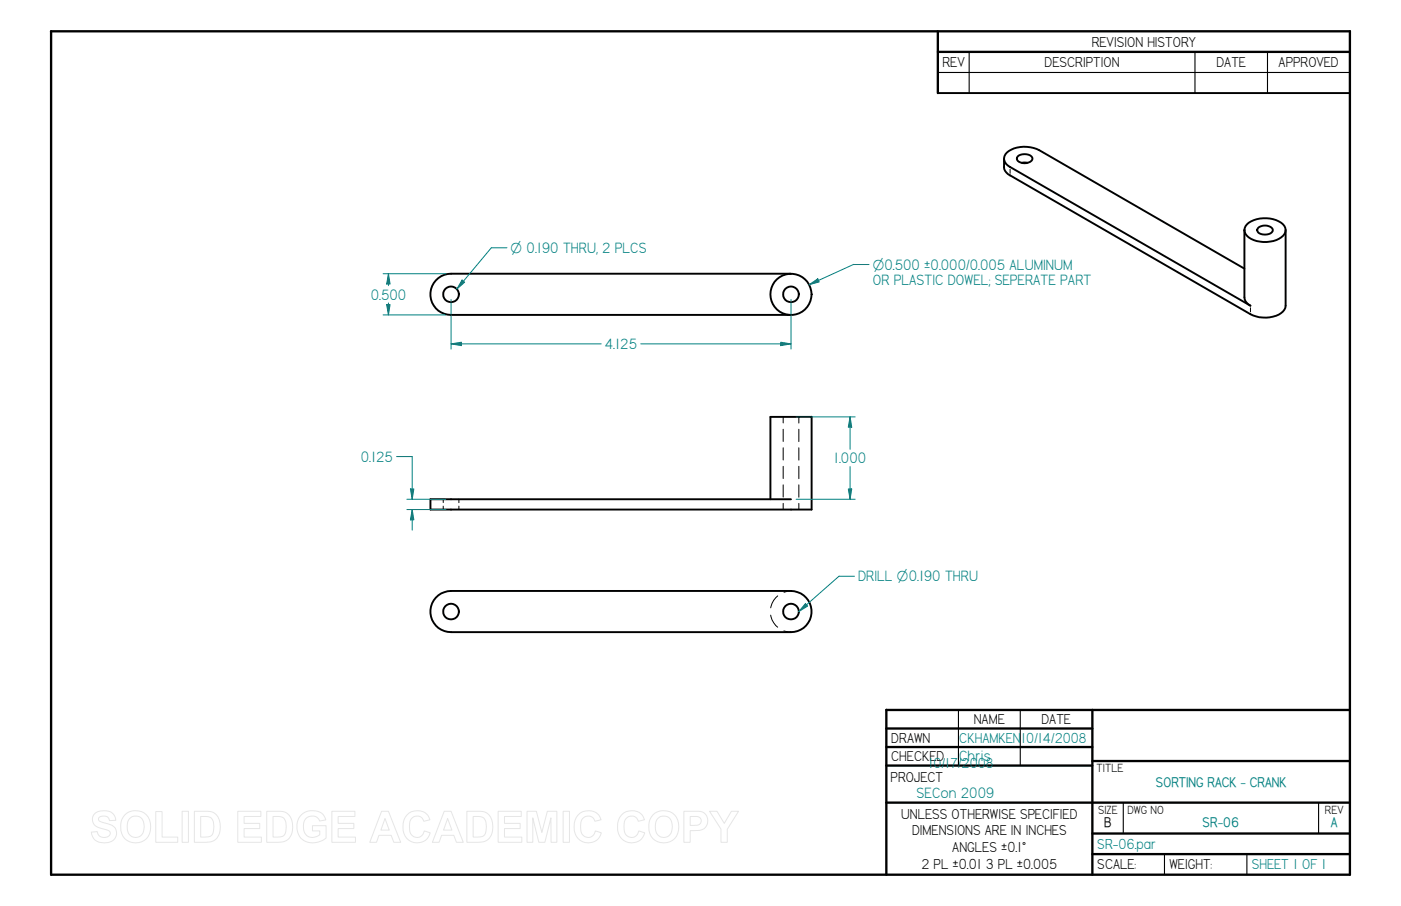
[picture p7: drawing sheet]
<svg xmlns="http://www.w3.org/2000/svg" width="432mm" height="279mm" viewBox="0 0 432 279" stroke-linecap="round" stroke-linejoin="round" font-family="sans-serif">
<g fill="none" stroke="#000" stroke-width=".72">
<path d="M15.7 9.7l400.4-.1v260.1h-400.4zM289.1 9.7v19M289.1 16h127M273.2 218.9v50.8M273.2 218.9h142.9M336.7 218.9v50.8M273.2 224.7h63.5M273.2 230.4h63.5M273.2 236.1h63.5M336.7 234.7h79.4M273.2 247.5h142.9M336.7 257h79.4"/>
<path d="M336.7 263.4h79.4"/>
</g>
<path d="M298.7 16v12.7M368.3 16v12.7M390.7 16v12.7M289.1 22.4h127M295.4 218.9v17.2M314.5 218.9v17.2M346.2 247.6v9.4M406.4 247.6v9.4M358.9 263.4v6.3M384.3 263.4v6.3" fill="none" stroke="#000" stroke-width=".34"/>
<g fill="none" stroke="#000" stroke-width=".59">
<path d="M289.1 28.7h127M309.5 48.9v2.6a2.93 2.93 0 0 0 1.8 2.6l74.1 42.8a9.4 9.4 0 0 0 10-.8l.8-1.2v-.6v-23.4M311.3 51.5l74.1 42.8a3.2 3.2 0 0 1-1.9-2.6v-20.7M311.3 51.5a2.8 2.8 0 0 1-1.8-2.8 2.8 2.8 0 0 1 2.2-2.6 9.9 9.9 0 0 1 8.6 .2l63.2 36.5M313.7 48.2a3.4 3.4 0 0 1 4.4 .4 1.56 1.56 0 0 1-1.7 1.7h-1.2a1.4 1.4 0 0 1-1.4-.6 1.4 1.4 0 0 1-.1-1.5zM314.9 50.2h1.8M384.3 69.2a9.1 9.1 0 0 1 11.2 0 2.69 2.69 0 0 1-1.3 4.5 9.2 9.2 0 0 1-9.9-1 2.36 2.36 0 0 1 0-3.5zM387.8 70.3a2.96 2.96 0 0 1 4.5 .7 2.82 2.82 0 0 1-4.1 1 1.07 1.07 0 0 1-.4-1.7zM243.8 84.4h-104.8a6.4 6.4 0 0 0-6.3 6.4 6.4 6.4 0 0 0 6.3 6.3h104.8M250.1 128.5v28.6h-117.4v-3.1M250.1 128.6h-12.7v25.4M132.6 154h111.2"/>
<circle cx="139" cy="90.8" r="2.42"/>
<circle cx="243.8" cy="90.8" r="6.4"/>
<circle cx="243.8" cy="90.8" r="2.42"/>
</g>
<g fill="none" stroke="#000" stroke-width=".31">
<path d="M311.3 52.2v1.3M385.4 94.9v1.3M241.4 128.6v1.8M241.4 132.4v3.7M241.4 138.1v3.8M246.2 128.5v2M246.2 132.4v3.8M246.2 138.1v3.8M136.6 154v1M136.6 156.1v1M141.4 153.9v1.1M141.4 156.1v1"/>
<path d="M241.4 143.8v3.8M241.4 149.5v3.8M241.4 155.2v1.9M246.2 143.8v3.8M246.2 149.5v3.8M246.2 155.2v1.9"/>
</g>
<path d="M139 106l3.2-.5v1.1z" fill="none" stroke="#008080" stroke-width=".31"/>
<path d="M139 106l3.2-.5v1.1z" fill="#008080"/>
<path d="M240.6 105.5l3.2 .5-3.2 .6z" fill="none" stroke="#008080" stroke-width=".31"/>
<path d="M240.6 105.5l3.2 .5-3.2 .6z" fill="#008080"/>
<path d="M119.2 93.9h1l-.5 3.2zM139 92.4v15.3M243.8 92.4v15.3M139 106h46.3M197.5 106h46.3" fill="none" stroke="#008080" stroke-width=".31"/>
<path d="M119.2 93.9h1l-.5 3.2z" fill="#008080"/>
<path d="M119.7 84.4l.5 3.2h-1z" fill="none" stroke="#008080" stroke-width=".31"/>
<path d="M119.7 84.4l.5 3.2h-1z" fill="#008080"/>
<path d="M151.5 76.4l-10.7 12.8M118.1 97.1h19.3M118.1 84.4h19.3M119.7 84.4v3.7M119.7 93.4v3.7" fill="none" stroke="#008080" stroke-width=".31"/>
<path d="M142.4 86.4l.8 .6-2.4 2.2z" fill="#008080"/>
<path d="M151.5 76.4h4.8M142.4 86.4l.8 .6-2.4 2.2zM263.1 81.5l-13.7 6.3" fill="none" stroke="#008080" stroke-width=".31"/>
<path d="M249.4 87.8l2.7-1.8 .4 1z" fill="#008080"/>
<path d="M249.4 87.8l2.7-1.8 .4 1zM263.1 81.6h4.7M126.5 150.8h1.1l-.6 3.2z" fill="none" stroke="#008080" stroke-width=".31"/>
<path d="M126.5 150.8h1.1l-.6 3.2z" fill="#008080"/>
<path d="M127 157.1l.6 3.2h-1.1z" fill="none" stroke="#008080" stroke-width=".31"/>
<path d="M127 157.1l.6 3.2h-1.1z" fill="#008080"/>
<path d="M122.2 140.8h4.8v13.2M125.4 154h12M125.4 157.1h12M127 157.1v6.4M261.5 150.8h1l-.5 3.2z" fill="none" stroke="#008080" stroke-width=".31"/>
<path d="M261.5 150.8h1l-.5 3.2z" fill="#008080"/>
<path d="M262 128.6l.5 3.1h-1z" fill="none" stroke="#008080" stroke-width=".31"/>
<path d="M262 128.6l.5 3.1h-1z" fill="#008080"/>
<path d="M245.4 128.6h18.2M262 128.5v10.1M245.4 154h18.2M262 143.9v10.1M258.6 177.7l-12.4 10.9" fill="none" stroke="#008080" stroke-width=".31"/>
<g fill="none" stroke="#000" stroke-width=".59">
<path d="M134.3 184.3a6.2 6.2 0 0 1 4.7-2.1h104.8a6.4 6.4 0 0 1 6.3 6.4 6.4 6.4 0 0 1-6.3 6.3h-104.8a6.3 6.3 0 0 1-5.8-3.7 6.3 6.3 0 0 1 1.1-6.9z"/>
<circle cx="139" cy="188.6" r="2.42"/>
<circle cx="243.8" cy="188.6" r="2.42"/>
</g>
<path d="M237.5 189.7a5.8 5.8 0 0 0 2.2 3.7M239.7 183.8a6.1 6.1 0 0 0-2.2 3.7M241.6 194.6l2.2 .3M243.8 182.2l-2.2 .4" fill="none" stroke="#000" stroke-width=".31"/>
<path d="M248.2 186.1l.7 .8-2.7 1.7z" fill="#008080"/>
<path d="M258.6 177.7h4.8M248.2 186.1l.7 .8-2.7 1.7z" fill="none" stroke="#008080" stroke-width=".31"/>
<g fill="none" stroke="#e6e6e6" stroke-width=".31">
<path d="M29.1 251a4.6 4.6 0 0 1 6 .2l.6 1.8-2 .1a1.81 1.81 0 0 0-1.5-1.5 1.81 1.81 0 0 0-1.8 1 2 2 0 0 0 2 1.2 3.6 3.6 0 0 1 3.5 2.7 3.1 3.1 0 0 1-3.8 3.4 3.4 3.4 0 0 1-3.9-3.3l1.8-.1a2.1 2.1 0 0 0 1.8 1.8 2.1 2.1 0 0 0 2.2-1.3 1.81 1.81 0 0 0-1.9-1.3 3.5 3.5 0 0 1-3.6-3l.2-1.1zM38.5 251.2a4.8 4.8 0 0 1 5.8-.5 4.8 4.8 0 0 1 2.1 5.4 4.7 4.7 0 0 1-5.5 3.8 4.7 4.7 0 0 1-3.7-5.6l.4-1.7zM39.9 252.5a2.56 2.56 0 0 1 2.8-.7 2.56 2.56 0 0 1 1.7 2.4 3.1 3.1 0 0 1-2 4 2.71 2.71 0 0 1-3.2-3.3 3.5 3.5 0 0 1 .7-2.4zM48 250.3h2v7.8h4.8v1.7h-6.8zM56.1 250.2h2v9.6h-2zM59.9 250.2h4.1a3.8 3.8 0 0 1 3.9 4.2 4.4 4.4 0 0 1-3 5.2l-5 .2zM61.8 251.8h1.9a2.51 2.51 0 0 1 2.2 3.2 3.2 3.2 0 0 1-1 2.9l-3.1 .2zM73.3 250.2h7.1v1.6h-5.2v2.1h4.9v1.6h-4.9v2.6h5.4v1.7h-7.3zM82.2 250.2h4.1a3.8 3.8 0 0 1 3.9 4.2 4.4 4.4 0 0 1-3 5.2l-5 .2zM84.2 251.8h1.8a2.51 2.51 0 0 1 2.2 3.2 3.2 3.2 0 0 1-1 2.9l-3 .2zM92.9 251.2a5.1 5.1 0 0 1 6.7 0l.8 1.7-1.9 .3a2.65 2.65 0 0 0-3.2-1.4 2.65 2.65 0 0 0-1.8 3 2.95 2.95 0 0 0 1.6 3.2 2.95 2.95 0 0 0 3.5-.6v-1.2h-2.3v-1.6h4.2v3.8a5.8 5.8 0 0 1-8.1-.4 5.5 5.5 0 0 1 .5-6.8zM102.3 250.2h7.1v1.6h-5.2v2.1h4.9v1.6h-4.9v2.6h5.4v1.7h-7.3z"/>
<path d="M117.6 250.2h2.1l3.8 9.6h-2.1l-.8-2.2h-3.8l-.8 2.2h-2zM118.7 252.4l1.3 3.6h-2.6zM125.4 251.3a4.1 4.1 0 0 1 7.1 1.5l-1.9 .5a2.22 2.22 0 0 0-2.6-1.6 2.22 2.22 0 0 0-1.8 2.4v.8a2.6 2.6 0 0 0 2.7 3.3l1.3-.7 .6-1.3 1.8 .6a4.3 4.3 0 0 1-5 3 4.3 4.3 0 0 1-3.4-4.7 5 5 0 0 1 1.2-3.8zM136.9 250.2h2.1l3.8 9.6h-2.1l-.8-2.2h-3.8l-.8 2.2h-2zM138 252.4l1.3 3.6h-2.6zM143.9 250.2h4.1a3.8 3.8 0 0 1 3.8 4.2 4.4 4.4 0 0 1-3 5.2l-4.9 .2zM145.8 251.8h1.9a2.51 2.51 0 0 1 2.2 3.2 3.2 3.2 0 0 1-1.1 2.9l-3 .2zM153.5 250.2h7.2v1.6h-5.2v2.1h4.8v1.6h-4.8v2.6h5.3v1.7h-7.3zM162.4 250.2h2.9l1.7 6.5 1.7-6.5h2.9v9.6h-1.8v-7.6l-1.9 7.6h-1.8l-1.9-7.6v7.6h-1.8zM173.6 250.2h1.9v9.6h-1.9zM178.2 251.3a4.1 4.1 0 0 1 7.1 1.5l-2 .5a2.22 2.22 0 0 0-2.5-1.6 2.22 2.22 0 0 0-1.8 2.4l-.1 .8a2.6 2.6 0 0 0 2.8 3.3l1.3-.7 .5-1.3 1.8 .6a4.3 4.3 0 0 1-5 3 4.3 4.3 0 0 1-3.3-4.7 5 5 0 0 1 1.2-3.8zM191.6 251.3a4.1 4.1 0 0 1 7 1.5l-1.9 .5a2.22 2.22 0 0 0-2.5-1.6 2.22 2.22 0 0 0-1.8 2.4l-.1 .8a2.6 2.6 0 0 0 2.8 3.3l1.2-.7 .6-1.3 1.8 .6a4.3 4.3 0 0 1-5 3 4.3 4.3 0 0 1-3.4-4.7 5 5 0 0 1 1.3-3.8z"/>
<path d="M201.3 251.2a4.8 4.8 0 0 1 5.7-.5 4.8 4.8 0 0 1 2.1 5.4 4.7 4.7 0 0 1-5.5 3.8 4.7 4.7 0 0 1-3.6-5.6l.4-1.7zM202.7 252.5a2.56 2.56 0 0 1 2.8-.7 2.56 2.56 0 0 1 1.6 2.4 3.1 3.1 0 0 1-2 4 2.71 2.71 0 0 1-3.1-3.3 3.5 3.5 0 0 1 .7-2.4zM210.8 250.2h4.5a2.99 2.99 0 0 1 2.8 3.4 2.99 2.99 0 0 1-3.5 2.5l-1.9 .1v3.6h-1.9zM212.7 251.8h2.1a1.39 1.39 0 0 1 1.3 1.7 1.39 1.39 0 0 1-1.8 1l-1.6 .1zM218.7 250.2h2.3l2.2 3.7 2.2-3.7h2.2l-3.4 5.5v4.1h-2v-4.1z"/>
</g>
<g font-size="5.2" fill="#008080">
<text x="269" y="87.9">OR PLASTIC DOWEL; SEPERATE PART</text>
<text x="114.3" y="92.4">0.500</text>
<text x="186.4" y="107.7">4.125</text>
<text x="111.2" y="142.4">0.125</text>
<text x="257" y="142.8">1.000</text>
<text x="264.5" y="179.3">DRILL O0.190 THRU</text>
<text x="295.7" y="234.7">Chris</text>
<text x="282.5" y="246.1">SECon 2009</text>
</g>
<g font-size="5">
<text x="336.5" y="14.4">REVISION HISTORY</text>
<text x="290.4" y="20.7">REV</text>
<text x="321.9" y="20.7">DESCRIPTION</text>
<text x="374.9" y="20.7">DATE</text>
<text x="394.1" y="20.7">APPROVED</text>
<text x="300.1" y="223.4">NAME</text>
<text x="321" y="223.4">DATE</text>
<text x="274.7" y="229.1">DRAWN</text>
<text x="274.7" y="234.8">CHECKED</text>
<text x="274.5" y="241.2">PROJECT</text>
<text x="277.7" y="252.6">UNLESS OTHERWISE SPECIFIED</text>
<text x="281.1" y="257.6">DIMENSIONS ARE IN INCHES</text>
<text x="293.5" y="262.8">ANGLES ±0.1°</text>
<text x="284" y="267.8">2 PL ±0.01 3 PL ±0.005</text>
<text x="338.2" y="268.1">SCALE:</text>
<text x="360.4" y="268.1">WEIGHT:</text>
</g>
<g font-size="5" fill="#008080">
<text x="295.7" y="229">CKHAMKEN</text>
<text x="314.7" y="229.1">10/14/2008</text>
<text x="286.2" y="236.8">10/17/2008</text>
<text x="338.2" y="261.7">SR-06.par</text>
<text x="385.8" y="268.1">SHEET 1 OF 1</text>
</g>
<g font-size="4.9" fill="#008080">
<text x="157.4" y="78">O 0.190 THRU, 2 PLCS</text>
<text x="269" y="83.1">O0.500 u0.000/0.005 ALUMINUM</text>
</g>
<g font-size="4.8" fill="#008080">
<text x="356.3" y="242.7">SORTING RACK - CRANK</text>
<text x="370.7" y="255.1">SR-06</text>
<text x="410.2" y="255.1">A</text>
</g>
<text font-size="4.8" x="340.3" y="255.1">B</text>
<g font-size="4.1">
<text x="337.9" y="238.1">TITLE</text>
<text x="338.4" y="251">SIZE</text>
<text x="347.5" y="251">DWG NO</text>
<text x="408.3" y="251">REV</text>
</g>
</svg>
